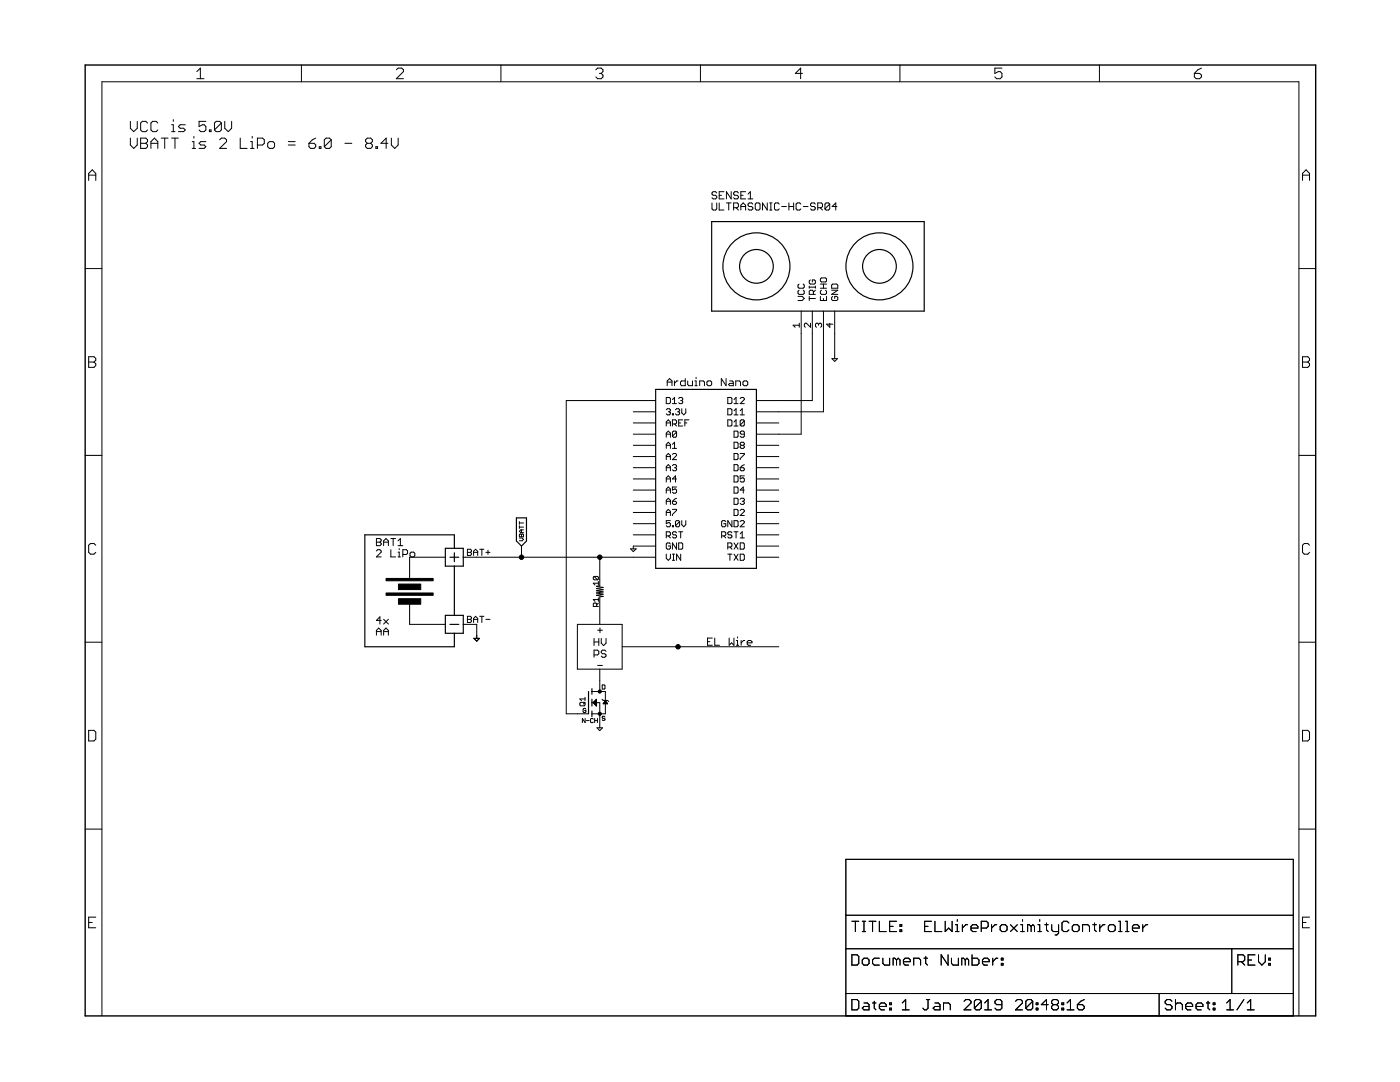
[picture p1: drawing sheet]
<?xml version="1.0" encoding="utf-8"?>
<!DOCTYPE eagle SYSTEM "eagle.dtd">
<!--
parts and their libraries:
diy-modules: Released under the Creative Commons Attribution 4.0 International License: http://creativecommons.org/licenses/by/4.0
-->
<eagle version="7.7.0">
<drawing>
<settings>
<setting alwaysvectorfont="yes"/>
<setting verticaltext="up"/>
</settings>
<grid distance="0.1" unitdist="inch" unit="inch" style="lines" multiple="1" display="yes" altdistance="0.01" altunitdist="inch" altunit="inch"/>
<schematic xreflabel="%F%N/%S.%C%R" xrefpart="/%S.%C%R">
<libraries>
<library name="holla">
<symbols>
<symbol name="FET-N-CHANNEL">
<wire x1="0.762" y1="-0.762" x2="0.762" y2="0" width="0.254" layer="94"/>
<wire x1="0.762" y1="0" x2="0.762" y2="0.762" width="0.254" layer="94"/>
<wire x1="0.762" y1="-3.175" x2="0.762" y2="-2.54" width="0.254" layer="94"/>
<wire x1="0.762" y1="-2.54" x2="0.762" y2="-1.905" width="0.254" layer="94"/>
<wire x1="0.762" y1="0" x2="2.54" y2="0" width="0.1524" layer="94"/>
<wire x1="0.762" y1="1.905" x2="0.762" y2="2.54" width="0.254" layer="94"/>
<wire x1="0.762" y1="2.54" x2="0.762" y2="3.175" width="0.254" layer="94"/>
<wire x1="0" y1="-2.54" x2="0" y2="2.54" width="0.254" layer="94"/>
<wire x1="2.54" y1="2.54" x2="0.762" y2="2.54" width="0.1524" layer="94"/>
<wire x1="3.81" y1="-2.54" x2="3.81" y2="0.508" width="0.1524" layer="94"/>
<wire x1="3.81" y1="0.508" x2="3.81" y2="2.54" width="0.1524" layer="94"/>
<wire x1="2.54" y1="2.54" x2="3.81" y2="2.54" width="0.1524" layer="94"/>
<wire x1="0.762" y1="-2.54" x2="2.54" y2="-2.54" width="0.1524" layer="94"/>
<wire x1="2.54" y1="-2.54" x2="3.81" y2="-2.54" width="0.1524" layer="94"/>
<wire x1="3.048" y1="0.762" x2="3.302" y2="0.508" width="0.1524" layer="94"/>
<wire x1="3.302" y1="0.508" x2="3.81" y2="0.508" width="0.1524" layer="94"/>
<wire x1="3.81" y1="0.508" x2="4.318" y2="0.508" width="0.1524" layer="94"/>
<wire x1="4.318" y1="0.508" x2="4.572" y2="0.254" width="0.1524" layer="94"/>
<circle x="2.54" y="2.54" radius="0.3592" width="0" layer="94"/>
<circle x="2.54" y="-2.54" radius="0.3592" width="0" layer="94"/>
<text x="4.826" y="0.254" size="1.27" layer="96" rot="R90" align="top-center">&gt;VALUE</text>
<text x="-0.762" y="-0.762" size="1.27" layer="95" rot="R90">&gt;NAME</text>
<pin name="D" x="2.54" y="5.08" visible="off" length="short" direction="pas" rot="R270"/>
<pin name="G" x="-2.54" y="-2.54" visible="off" length="short" direction="pas"/>
<pin name="S" x="2.54" y="-5.08" visible="off" length="short" direction="pas" rot="R90"/>
<polygon width="0.1524" layer="94">
<vertex x="3.81" y="0.508"/>
<vertex x="4.318" y="-0.254"/>
<vertex x="3.302" y="-0.254"/>
</polygon>
<polygon width="0.1524" layer="94">
<vertex x="1.016" y="0"/>
<vertex x="1.778" y="0.762"/>
<vertex x="1.778" y="-0.762"/>
</polygon>
<text x="2.286" y="-3.556" size="1.016" layer="97" rot="R180">N-CH</text>
<text x="3.048" y="3.048" size="1.016" layer="97">D</text>
<text x="3.048" y="-4.064" size="1.016" layer="97">S</text>
<text x="-1.27" y="-2.286" size="1.016" layer="97">G</text>
<wire x1="2.54" y1="-2.54" x2="2.54" y2="0" width="0.1524" layer="94"/>
</symbol>
<symbol name="FRAME_A_L">
<frame x1="0" y1="0" x2="279.4" y2="215.9" columns="6" rows="5" layer="94" border-bottom="no"/>
<text x="175.26" y="27.94" size="3.81" layer="94">&gt;VALUE</text>
</symbol>
<symbol name="DOCFIELD">
<wire x1="0" y1="0" x2="71.12" y2="0" width="0.1016" layer="94"/>
<wire x1="101.6" y1="15.24" x2="87.63" y2="15.24" width="0.1016" layer="94"/>
<wire x1="0" y1="0" x2="0" y2="5.08" width="0.1016" layer="94"/>
<wire x1="0" y1="5.08" x2="71.12" y2="5.08" width="0.1016" layer="94"/>
<wire x1="0" y1="5.08" x2="0" y2="15.24" width="0.1016" layer="94"/>
<wire x1="101.6" y1="15.24" x2="101.6" y2="5.08" width="0.1016" layer="94"/>
<wire x1="71.12" y1="5.08" x2="71.12" y2="0" width="0.1016" layer="94"/>
<wire x1="71.12" y1="5.08" x2="87.63" y2="5.08" width="0.1016" layer="94"/>
<wire x1="71.12" y1="0" x2="101.6" y2="0" width="0.1016" layer="94"/>
<wire x1="87.63" y1="15.24" x2="87.63" y2="5.08" width="0.1016" layer="94"/>
<wire x1="87.63" y1="15.24" x2="0" y2="15.24" width="0.1016" layer="94"/>
<wire x1="87.63" y1="5.08" x2="101.6" y2="5.08" width="0.1016" layer="94"/>
<wire x1="101.6" y1="5.08" x2="101.6" y2="0" width="0.1016" layer="94"/>
<wire x1="0" y1="15.24" x2="0" y2="22.86" width="0.1016" layer="94"/>
<wire x1="101.6" y1="35.56" x2="0" y2="35.56" width="0.1016" layer="94"/>
<wire x1="101.6" y1="35.56" x2="101.6" y2="22.86" width="0.1016" layer="94"/>
<wire x1="0" y1="22.86" x2="101.6" y2="22.86" width="0.1016" layer="94"/>
<wire x1="0" y1="22.86" x2="0" y2="35.56" width="0.1016" layer="94"/>
<wire x1="101.6" y1="22.86" x2="101.6" y2="15.24" width="0.1016" layer="94"/>
<text x="1.27" y="1.27" size="2.54" layer="94">Date:</text>
<text x="12.7" y="1.27" size="2.54" layer="94">&gt;LAST_DATE_TIME</text>
<text x="72.39" y="1.27" size="2.54" layer="94">Sheet:</text>
<text x="86.36" y="1.27" size="2.54" layer="94">&gt;SHEET</text>
<text x="88.9" y="11.43" size="2.54" layer="94">REV:</text>
<text x="1.27" y="19.05" size="2.54" layer="94">TITLE:</text>
<text x="1.27" y="11.43" size="2.54" layer="94">Document Number:</text>
<text x="17.78" y="19.05" size="2.54" layer="94">&gt;DRAWING_NAME</text>
</symbol>
<symbol name="GND">
<wire x1="-0.635" y1="-0.635" x2="0" y2="-0.635" width="0.1524" layer="94"/>
<pin name="GND" x="0" y="0" visible="off" length="point" direction="sup" rot="R270"/>
<wire x1="0" y1="-0.635" x2="0.635" y2="-0.635" width="0.1524" layer="94"/>
<wire x1="-0.635" y1="-0.635" x2="0" y2="-1.27" width="0.1524" layer="94"/>
<wire x1="0" y1="-1.27" x2="0.635" y2="-0.635" width="0.1524" layer="94"/>
<wire x1="0" y1="0" x2="0" y2="-0.635" width="0.1524" layer="94"/>
</symbol>
<symbol name="R">
<text x="-1.27" y="0.254" size="1.27" layer="95" align="bottom-right">&gt;NAME</text>
<text x="1.27" y="0.254" size="1.27" layer="96">&gt;VALUE</text>
<pin name="2" x="2.54" y="0" visible="off" length="point" direction="pas" swaplevel="1" rot="R180"/>
<pin name="1" x="-2.54" y="0" visible="off" length="point" direction="pas" swaplevel="1"/>
<wire x1="-1.397" y1="0" x2="-2.54" y2="0" width="0.1524" layer="94"/>
<wire x1="2.54" y1="0" x2="1.143" y2="0" width="0.1524" layer="94"/>
<wire x1="-1.016" y1="0.762" x2="-0.762" y2="-0.762" width="0.1524" layer="94"/>
<wire x1="-0.762" y1="-0.762" x2="-0.508" y2="0.762" width="0.1524" layer="94"/>
<wire x1="-0.508" y1="0.762" x2="-0.254" y2="-0.762" width="0.1524" layer="94"/>
<wire x1="-0.254" y1="-0.762" x2="0" y2="0.762" width="0.1524" layer="94"/>
<wire x1="0" y1="0.762" x2="0.254" y2="-0.762" width="0.1524" layer="94"/>
<wire x1="0.254" y1="-0.762" x2="0.508" y2="0.762" width="0.1524" layer="94"/>
<wire x1="0.508" y1="0.762" x2="0.762" y2="-0.762" width="0.1524" layer="94"/>
<wire x1="0.762" y1="-0.762" x2="1.016" y2="0.762" width="0.1524" layer="94"/>
<wire x1="-1.016" y1="0.762" x2="-1.27" y2="-0.762" width="0.1524" layer="94"/>
<wire x1="-1.27" y1="-0.762" x2="-1.397" y2="0" width="0.1524" layer="94"/>
<wire x1="1.016" y1="0.762" x2="1.143" y2="0" width="0.1524" layer="94"/>
</symbol>
</symbols>
<devicesets>
<deviceset name="FET-NCH" prefix="Q" uservalue="yes">
<gates>
<gate name="G$1" symbol="FET-N-CHANNEL" x="0" y="0"/>
</gates>
<devices>
<device name="-SOT23" package="SOT23-3">
<connects>
<connect gate="G$1" pin="D" pad="3"/>
<connect gate="G$1" pin="G" pad="1"/>
<connect gate="G$1" pin="S" pad="2"/>
</connects>
<technologies>
<technology name=""/>
</technologies>
</device>
<device name="-TO252" package="TO252">
<connects>
<connect gate="G$1" pin="D" pad="3"/>
<connect gate="G$1" pin="G" pad="1"/>
<connect gate="G$1" pin="S" pad="2"/>
</connects>
<technologies>
<technology name=""/>
</technologies>
</device>
</devices>
</deviceset>
<deviceset name="FRAME_A_L" prefix="FRAME" uservalue="yes">
<gates>
<gate name="G$1" symbol="FRAME_A_L" x="0" y="0" addlevel="always"/>
<gate name="G$2" symbol="DOCFIELD" x="172.72" y="0" addlevel="always"/>
</gates>
<devices>
<device name="">
<technologies>
<technology name=""/>
</technologies>
</device>
</devices>
</deviceset>
<deviceset name="GND" prefix="GND">
<gates>
<gate name="1" symbol="GND" x="0" y="-2.54"/>
</gates>
<devices>
<device name="">
<technologies>
<technology name=""/>
</technologies>
</device>
</devices>
</deviceset>
<deviceset name="R" prefix="R" uservalue="yes">
<gates>
<gate name="G$1" symbol="R" x="0" y="0"/>
</gates>
<devices>
<device name="-0603" package="R0603">
<connects>
<connect gate="G$1" pin="1" pad="1"/>
<connect gate="G$1" pin="2" pad="2"/>
</connects>
<technologies>
<technology name="">
<attribute name="DESC" value="5%" constant="no"/>
</technology>
</technologies>
</device>
<device name="-0402" package="R0402">
<connects>
<connect gate="G$1" pin="1" pad="1"/>
<connect gate="G$1" pin="2" pad="2"/>
</connects>
<technologies>
<technology name="">
<attribute name="DESC" value="5%" constant="no"/>
</technology>
</technologies>
</device>
<device name="-1206" package="R1206">
<connects>
<connect gate="G$1" pin="1" pad="1"/>
<connect gate="G$1" pin="2" pad="2"/>
</connects>
<technologies>
<technology name="">
<attribute name="DESC" value="5%" constant="no"/>
</technology>
</technologies>
</device>
<device name="-1210" package="R1210">
<connects>
<connect gate="G$1" pin="1" pad="1"/>
<connect gate="G$1" pin="2" pad="2"/>
</connects>
<technologies>
<technology name="">
<attribute name="DESC" value="5%" constant="no"/>
</technology>
</technologies>
</device>
<device name="-0805" package="R0805">
<connects>
<connect gate="G$1" pin="1" pad="1"/>
<connect gate="G$1" pin="2" pad="2"/>
</connects>
<technologies>
<technology name="">
<attribute name="DESC" value="5%" constant="no"/>
</technology>
</technologies>
</device>
<device name="-2512" package="R2512">
<connects>
<connect gate="G$1" pin="1" pad="1"/>
<connect gate="G$1" pin="2" pad="2"/>
</connects>
<technologies>
<technology name="">
<attribute name="DESC" value="5%" constant="no"/>
</technology>
</technologies>
</device>
<device name="-THRU-H-0.4" package="R-THRU-H-0.4">
<connects>
<connect gate="G$1" pin="1" pad="1"/>
<connect gate="G$1" pin="2" pad="2"/>
</connects>
<technologies>
<technology name=""/>
</technologies>
</device>
<device name="-THRU-V-0.1" package="R-THRU-V-0.1">
<connects>
<connect gate="G$1" pin="1" pad="1"/>
<connect gate="G$1" pin="2" pad="2"/>
</connects>
<technologies>
<technology name=""/>
</technologies>
</device>
</devices>
</deviceset>
</devicesets>
</library>
<library name="Arduino-clone">
<symbols>
<symbol name="NANO">
<pin name="3.3V" x="-22.86" y="12.7" visible="pin" length="middle"/>
<pin name="AREF" x="-22.86" y="10.16" visible="pin" length="middle"/>
<pin name="ICSP1" x="-9.144" y="-20.32" visible="off" length="point" rot="R270"/>
<pin name="ICSP2" x="-9.144" y="-17.78" visible="off" length="point" rot="R270"/>
<pin name="ICSP3" x="-6.604" y="-20.32" visible="off" length="point" rot="R270"/>
<pin name="ICSP4" x="-6.604" y="-17.78" visible="off" length="point" rot="R270"/>
<pin name="TXD" x="10.16" y="-20.32" visible="pin" length="middle" rot="R180"/>
<pin name="RXD" x="10.16" y="-17.78" visible="pin" length="middle" rot="R180"/>
<pin name="RST1" x="10.16" y="-15.24" visible="pin" length="middle" rot="R180"/>
<pin name="GND2" x="10.16" y="-12.7" visible="pin" length="middle" rot="R180"/>
<pin name="D2" x="10.16" y="-10.16" visible="pin" length="middle" rot="R180"/>
<pin name="D3" x="10.16" y="-7.62" visible="pin" length="middle" rot="R180"/>
<pin name="D4" x="10.16" y="-5.08" visible="pin" length="middle" rot="R180"/>
<pin name="D5" x="10.16" y="-2.54" visible="pin" length="middle" rot="R180"/>
<pin name="D6" x="10.16" y="0" visible="pin" length="middle" rot="R180"/>
<pin name="D7" x="10.16" y="2.54" visible="pin" length="middle" rot="R180"/>
<pin name="D8" x="10.16" y="5.08" visible="pin" length="middle" rot="R180"/>
<pin name="D9" x="10.16" y="7.62" visible="pin" length="middle" rot="R180"/>
<pin name="VIN" x="-22.86" y="-20.32" visible="pin" length="middle"/>
<pin name="GND" x="-22.86" y="-17.78" visible="pin" length="middle"/>
<pin name="RST" x="-22.86" y="-15.24" visible="pin" length="middle"/>
<pin name="5.0V" x="-22.86" y="-12.7" visible="pin" length="middle"/>
<pin name="A3" x="-22.86" y="0" visible="pin" length="middle"/>
<pin name="A2" x="-22.86" y="2.54" visible="pin" length="middle"/>
<pin name="A1" x="-22.86" y="5.08" visible="pin" length="middle"/>
<pin name="A0" x="-22.86" y="7.62" visible="pin" length="middle"/>
<pin name="D13" x="-22.86" y="15.24" visible="pin" length="middle"/>
<pin name="D12" x="10.16" y="15.24" visible="pin" length="middle" rot="R180"/>
<pin name="D11" x="10.16" y="12.7" visible="pin" length="middle" rot="R180"/>
<pin name="D10" x="10.16" y="10.16" visible="pin" length="middle" rot="R180"/>
<pin name="A7" x="-22.86" y="-10.16" visible="pin" length="middle"/>
<pin name="A6" x="-22.86" y="-7.62" visible="pin" length="middle"/>
<pin name="A5" x="-22.86" y="-5.08" visible="pin" length="middle"/>
<pin name="A4" x="-22.86" y="-2.54" visible="pin" length="middle"/>
<pin name="ICSP5" x="-4.064" y="-20.32" visible="off" length="point" rot="R270"/>
<pin name="ICSP6" x="-4.064" y="-17.78" visible="off" length="point" rot="R270"/>
<wire x1="-17.78" y1="17.78" x2="-17.78" y2="-22.86" width="0.254" layer="94"/>
<wire x1="-17.78" y1="-22.86" x2="5.08" y2="-22.86" width="0.254" layer="94"/>
<wire x1="5.08" y1="-22.86" x2="5.08" y2="17.78" width="0.254" layer="94"/>
<wire x1="5.08" y1="17.78" x2="-17.78" y2="17.78" width="0.254" layer="94"/>
<text x="-15.24" y="18.542" size="1.778" layer="95">Arduino Nano</text>
</symbol>
</symbols>
<devicesets>
<deviceset name="NANO">
<gates>
<gate name="G$1" symbol="NANO" x="7.62" y="2.54"/>
</gates>
<devices>
<device name="" package="NANO">
<connects>
<connect gate="G$1" pin="3.3V" pad="3.3V"/>
<connect gate="G$1" pin="5.0V" pad="5V"/>
<connect gate="G$1" pin="A0" pad="A0"/>
<connect gate="G$1" pin="A1" pad="A1"/>
<connect gate="G$1" pin="A2" pad="A2"/>
<connect gate="G$1" pin="A3" pad="A3"/>
<connect gate="G$1" pin="A4" pad="A4"/>
<connect gate="G$1" pin="A5" pad="A5"/>
<connect gate="G$1" pin="A6" pad="A6"/>
<connect gate="G$1" pin="A7" pad="A7"/>
<connect gate="G$1" pin="AREF" pad="AREF"/>
<connect gate="G$1" pin="D10" pad="D10"/>
<connect gate="G$1" pin="D11" pad="D11"/>
<connect gate="G$1" pin="D12" pad="D12"/>
<connect gate="G$1" pin="D13" pad="D13"/>
<connect gate="G$1" pin="D2" pad="D2"/>
<connect gate="G$1" pin="D3" pad="D3"/>
<connect gate="G$1" pin="D4" pad="D4"/>
<connect gate="G$1" pin="D5" pad="D5"/>
<connect gate="G$1" pin="D6" pad="D6"/>
<connect gate="G$1" pin="D7" pad="D7"/>
<connect gate="G$1" pin="D8" pad="D8"/>
<connect gate="G$1" pin="D9" pad="D9"/>
<connect gate="G$1" pin="GND" pad="GND"/>
<connect gate="G$1" pin="GND2" pad="GND1"/>
<connect gate="G$1" pin="ICSP1" pad="ICSP1"/>
<connect gate="G$1" pin="ICSP2" pad="ICSP2"/>
<connect gate="G$1" pin="ICSP3" pad="ICSP3"/>
<connect gate="G$1" pin="ICSP4" pad="ICSP4"/>
<connect gate="G$1" pin="ICSP5" pad="ICSP5"/>
<connect gate="G$1" pin="ICSP6" pad="ICSP6"/>
<connect gate="G$1" pin="RST" pad="RST"/>
<connect gate="G$1" pin="RST1" pad="RST1"/>
<connect gate="G$1" pin="RXD" pad="RX1"/>
<connect gate="G$1" pin="TXD" pad="TX0"/>
<connect gate="G$1" pin="VIN" pad="RAW"/>
</connects>
<technologies>
<technology name=""/>
</technologies>
</device>
</devices>
</deviceset>
</devicesets>
</library>
<library name="diy-modules">
<symbols>
<symbol name="ULTRASONIC-HC-SR04">
<pin name="VCC" x="-2.54" y="-15.24" length="middle" direction="pwr" rot="R90"/>
<pin name="TRIG" x="0" y="-15.24" length="middle" direction="in" rot="R90"/>
<pin name="ECHO" x="2.54" y="-15.24" length="middle" direction="out" rot="R90"/>
<pin name="GND" x="5.08" y="-15.24" length="middle" direction="pwr" rot="R90"/>
<wire x1="-22.86" y1="-10.16" x2="-22.86" y2="10.16" width="0.254" layer="94"/>
<wire x1="-22.86" y1="10.16" x2="25.4" y2="10.16" width="0.254" layer="94"/>
<wire x1="25.4" y1="10.16" x2="25.4" y2="-10.16" width="0.254" layer="94"/>
<wire x1="25.4" y1="-10.16" x2="-22.86" y2="-10.16" width="0.254" layer="94"/>
<circle x="-12.7" y="0" radius="7.62" width="0.254" layer="94"/>
<circle x="15.24" y="0" radius="7.62" width="0.254" layer="94"/>
<circle x="15.24" y="0" radius="3.81845625" width="0.254" layer="94"/>
<circle x="-12.7" y="0" radius="3.81845625" width="0.254" layer="94"/>
<text x="-22.86" y="15.24" size="1.778" layer="95">&gt;NAME</text>
<text x="-22.86" y="12.7" size="1.778" layer="95">&gt;VALUE</text>
</symbol>
<symbol name="BATTERY-HOLDER-2AA">
<pin name="BAT+" x="15.24" y="7.62" visible="pad" length="short" direction="pwr" rot="R180"/>
<pin name="BAT-" x="15.24" y="-7.62" visible="pad" length="short" direction="pwr" rot="R180"/>
<wire x1="10.16" y1="12.7" x2="-10.16" y2="12.7" width="0.254" layer="94"/>
<wire x1="-10.16" y1="12.7" x2="-10.16" y2="-12.7" width="0.254" layer="94"/>
<wire x1="-10.16" y1="-12.7" x2="10.16" y2="-12.7" width="0.254" layer="94"/>
<wire x1="10.16" y1="-12.7" x2="10.16" y2="-9.652" width="0.254" layer="94"/>
<rectangle x1="-2.54" y1="-3.048" x2="2.54" y2="-1.778" layer="94"/>
<rectangle x1="-5.334" y1="-1.016" x2="5.334" y2="-0.508" layer="94"/>
<wire x1="0" y1="-3.048" x2="0" y2="-7.62" width="0.1524" layer="94"/>
<wire x1="0" y1="-7.62" x2="8.128" y2="-7.62" width="0.1524" layer="94"/>
<rectangle x1="-2.54" y1="0.254" x2="2.54" y2="1.524" layer="94"/>
<rectangle x1="-5.334" y1="2.286" x2="5.334" y2="2.794" layer="94"/>
<wire x1="0" y1="7.62" x2="0" y2="2.794" width="0.1524" layer="94"/>
<wire x1="12.192" y1="9.652" x2="12.192" y2="7.62" width="0.254" layer="94"/>
<wire x1="12.192" y1="7.62" x2="12.192" y2="5.588" width="0.254" layer="94"/>
<wire x1="12.192" y1="5.588" x2="10.16" y2="5.588" width="0.254" layer="94"/>
<wire x1="10.16" y1="5.588" x2="8.128" y2="5.588" width="0.254" layer="94"/>
<wire x1="8.128" y1="5.588" x2="8.128" y2="7.62" width="0.254" layer="94"/>
<wire x1="8.128" y1="7.62" x2="8.128" y2="9.652" width="0.254" layer="94"/>
<wire x1="8.128" y1="9.652" x2="10.16" y2="9.652" width="0.254" layer="94"/>
<wire x1="10.16" y1="9.652" x2="12.192" y2="9.652" width="0.254" layer="94"/>
<wire x1="11.176" y1="7.62" x2="9.144" y2="7.62" width="0.254" layer="94"/>
<wire x1="10.16" y1="6.604" x2="10.16" y2="8.636" width="0.254" layer="94"/>
<wire x1="12.192" y1="-5.588" x2="12.192" y2="-7.62" width="0.254" layer="94"/>
<wire x1="12.192" y1="-7.62" x2="12.192" y2="-9.652" width="0.254" layer="94"/>
<wire x1="12.192" y1="-9.652" x2="10.16" y2="-9.652" width="0.254" layer="94"/>
<wire x1="10.16" y1="-9.652" x2="8.128" y2="-9.652" width="0.254" layer="94"/>
<wire x1="8.128" y1="-9.652" x2="8.128" y2="-7.62" width="0.254" layer="94"/>
<wire x1="8.128" y1="-7.62" x2="8.128" y2="-5.588" width="0.254" layer="94"/>
<wire x1="8.128" y1="-5.588" x2="10.16" y2="-5.588" width="0.254" layer="94"/>
<wire x1="10.16" y1="-5.588" x2="12.192" y2="-5.588" width="0.254" layer="94"/>
<wire x1="11.176" y1="-7.62" x2="9.144" y2="-7.62" width="0.254" layer="94"/>
<wire x1="10.16" y1="12.7" x2="10.16" y2="9.652" width="0.254" layer="94"/>
<wire x1="10.16" y1="-5.588" x2="10.16" y2="5.588" width="0.254" layer="94"/>
<wire x1="12.7" y1="-7.62" x2="12.192" y2="-7.62" width="0.1524" layer="94"/>
<wire x1="12.7" y1="7.62" x2="12.192" y2="7.62" width="0.1524" layer="94"/>
<wire x1="0" y1="7.62" x2="8.128" y2="7.62" width="0.1524" layer="94"/>
<text x="-7.62" y="10.16" size="1.778" layer="95">&gt;NAME</text>
<text x="-7.62" y="7.62" size="1.778" layer="96">&gt;VALUE</text>
<text x="-7.62" y="-7.62" size="1.778" layer="94">4x</text>
<text x="-7.62" y="-10.16" size="1.778" layer="94">AA</text>
</symbol>
</symbols>
<devicesets>
<deviceset name="ULTRASONIC-HC-SR04">
<gates>
<gate name="G$1" symbol="ULTRASONIC-HC-SR04" x="0" y="0"/>
</gates>
<devices>
<device name="" package="ULTRASONIC-HC-SR04">
<connects>
<connect gate="G$1" pin="ECHO" pad="3"/>
<connect gate="G$1" pin="GND" pad="4"/>
<connect gate="G$1" pin="TRIG" pad="2"/>
<connect gate="G$1" pin="VCC" pad="1"/>
</connects>
<technologies>
<technology name=""/>
</technologies>
</device>
<device name="#V" package="ULTRASONIC-HC-SR04#V">
<connects>
<connect gate="G$1" pin="ECHO" pad="3"/>
<connect gate="G$1" pin="GND" pad="4"/>
<connect gate="G$1" pin="TRIG" pad="2"/>
<connect gate="G$1" pin="VCC" pad="1"/>
</connects>
<technologies>
<technology name=""/>
</technologies>
</device>
</devices>
</deviceset>
<deviceset name="BATTERY-HOLDER-2AA">
<gates>
<gate name="G$1" symbol="BATTERY-HOLDER-2AA" x="0" y="0"/>
</gates>
<devices>
<device name="" package="BATTERY-HOLDER-2AA">
<connects>
<connect gate="G$1" pin="BAT+" pad="BAT+"/>
<connect gate="G$1" pin="BAT-" pad="BAT-"/>
</connects>
<technologies>
<technology name=""/>
</technologies>
</device>
</devices>
</deviceset>
</devicesets>
</library>
</libraries>
<attributes>
</attributes>
<variantdefs>
</variantdefs>
<classes>
<class number="0" name="default" width="0" drill="0">
</class>
</classes>
<parts>
<part name="Q1" library="holla" deviceset="FET-NCH" device="-SOT23"/>
<part name="FRAME1" library="holla" deviceset="FRAME_A_L" device=""/>
<part name="U$1" library="Arduino-clone" deviceset="NANO" device=""/>
<part name="SENSE1" library="diy-modules" deviceset="ULTRASONIC-HC-SR04" device=""/>
<part name="BAT1" library="diy-modules" deviceset="BATTERY-HOLDER-2AA" device="" value="2 LiPo"/>
<part name="GND1" library="holla" deviceset="GND" device=""/>
<part name="GND2" library="holla" deviceset="GND" device=""/>
<part name="GND3" library="holla" deviceset="GND" device=""/>
<part name="GND4" library="holla" deviceset="GND" device=""/>
<part name="GND5" library="holla" deviceset="GND" device=""/>
<part name="FRAME2" library="holla" deviceset="FRAME_A_L" device=""/>
<part name="R1" library="holla" deviceset="R" device="-THRU-H-0.4" value="10"/>
</parts>
<sheets>
<sheet>
<plain>
<text x="10.16" y="203.2" size="2.54" layer="97" align="top-left">VCC is 5.0V
VBATT is 2 LiPo = 6.0 - 8.4V</text>
<wire x1="111.76" y1="88.9" x2="111.76" y2="78.74" width="0.1524" layer="94"/>
<wire x1="111.76" y1="78.74" x2="121.92" y2="78.74" width="0.1524" layer="94"/>
<wire x1="121.92" y1="78.74" x2="121.92" y2="88.9" width="0.1524" layer="94"/>
<wire x1="121.92" y1="88.9" x2="111.76" y2="88.9" width="0.1524" layer="94"/>
<text x="117.094" y="83.566" size="1.778" layer="97" align="center">+
HV
PS
-</text>
<wire x1="134.62" y1="83.82" x2="157.48" y2="83.82" width="0.1524" layer="97"/>
<text x="141.224" y="84.074" size="1.778" layer="97" font="vector">EL Wire</text>
</plain>
<instances>
<instance part="Q1" gate="G$1" x="114.3" y="71.12"/>
<instance part="FRAME1" gate="G$2" x="172.72" y="0"/>
<instance part="U$1" gate="G$1" x="147.32" y="124.46"/>
<instance part="SENSE1" gate="G$1" x="165.1" y="170.18"/>
<instance part="BAT1" gate="G$1" x="73.66" y="96.52"/>
<instance part="GND1" gate="1" x="88.9" y="86.36"/>
<instance part="GND2" gate="1" x="88.9" y="86.36"/>
<instance part="GND3" gate="1" x="124.46" y="106.68"/>
<instance part="GND4" gate="1" x="170.18" y="149.86"/>
<instance part="GND5" gate="1" x="116.84" y="66.04"/>
<instance part="FRAME2" gate="G$1" x="0" y="0"/>
<instance part="FRAME2" gate="G$2" x="172.72" y="0"/>
<instance part="R1" gate="G$1" x="116.84" y="96.52" rot="R90"/>
</instances>
<busses>
</busses>
<nets>
<net name="GND" class="0">
<segment>
<pinref part="GND1" gate="1" pin="GND"/>
<pinref part="GND2" gate="1" pin="GND"/>
<pinref part="BAT1" gate="G$1" pin="BAT-"/>
<wire x1="88.9" y1="88.9" x2="88.9" y2="86.36" width="0.1524" layer="91"/>
</segment>
<segment>
<pinref part="U$1" gate="G$1" pin="GND"/>
<pinref part="GND3" gate="1" pin="GND"/>
</segment>
<segment>
<pinref part="SENSE1" gate="G$1" pin="GND"/>
<pinref part="GND4" gate="1" pin="GND"/>
<wire x1="170.18" y1="149.86" x2="170.18" y2="154.94" width="0.1524" layer="91"/>
</segment>
<segment>
<pinref part="Q1" gate="G$1" pin="S"/>
<pinref part="GND5" gate="1" pin="GND"/>
</segment>
</net>
<net name="VBATT" class="0">
<segment>
<pinref part="BAT1" gate="G$1" pin="BAT+"/>
<pinref part="U$1" gate="G$1" pin="VIN"/>
<wire x1="88.9" y1="104.14" x2="99.06" y2="104.14" width="0.1524" layer="91"/>
<wire x1="99.06" y1="104.14" x2="116.84" y2="104.14" width="0.1524" layer="91"/>
<wire x1="116.84" y1="104.14" x2="124.46" y2="104.14" width="0.1524" layer="91"/>
<wire x1="99.06" y1="104.14" x2="99.06" y2="106.68" width="0.1524" layer="91"/>
<label x="99.06" y="106.68" size="1.016" layer="95" rot="R90" xref="yes"/>
<junction x="99.06" y="104.14"/>
<junction x="116.84" y="104.14"/>
<pinref part="R1" gate="G$1" pin="2"/>
<wire x1="116.84" y1="104.14" x2="116.84" y2="99.06" width="0.1524" layer="91"/>
</segment>
</net>
<net name="N$2" class="0">
<segment>
<pinref part="SENSE1" gate="G$1" pin="TRIG"/>
<wire x1="165.1" y1="154.94" x2="165.1" y2="139.7" width="0.1524" layer="91"/>
<pinref part="U$1" gate="G$1" pin="D12"/>
<wire x1="165.1" y1="139.7" x2="157.48" y2="139.7" width="0.1524" layer="91"/>
</segment>
</net>
<net name="N$3" class="0">
<segment>
<pinref part="SENSE1" gate="G$1" pin="ECHO"/>
<wire x1="167.64" y1="154.94" x2="167.64" y2="137.16" width="0.1524" layer="91"/>
<pinref part="U$1" gate="G$1" pin="D11"/>
<wire x1="167.64" y1="137.16" x2="157.48" y2="137.16" width="0.1524" layer="91"/>
</segment>
</net>
<net name="N$1" class="0">
<segment>
<pinref part="Q1" gate="G$1" pin="D"/>
<wire x1="116.84" y1="78.74" x2="116.84" y2="76.2" width="0.1524" layer="91"/>
</segment>
</net>
<net name="N$5" class="0">
<segment>
<wire x1="121.92" y1="83.82" x2="134.62" y2="83.82" width="0.1524" layer="91"/>
<junction x="134.62" y="83.82"/>
</segment>
</net>
<net name="N$6" class="0">
<segment>
<pinref part="SENSE1" gate="G$1" pin="VCC"/>
<pinref part="U$1" gate="G$1" pin="D9"/>
<wire x1="162.56" y1="154.94" x2="162.56" y2="132.08" width="0.1524" layer="91"/>
<wire x1="162.56" y1="132.08" x2="157.48" y2="132.08" width="0.1524" layer="91"/>
</segment>
</net>
<net name="N$4" class="0">
<segment>
<pinref part="U$1" gate="G$1" pin="D13"/>
<wire x1="111.76" y1="139.7" x2="124.46" y2="139.7" width="0.1524" layer="91"/>
<pinref part="Q1" gate="G$1" pin="G"/>
<wire x1="111.76" y1="68.58" x2="109.22" y2="68.58" width="0.1524" layer="91"/>
<wire x1="109.22" y1="68.58" x2="109.22" y2="139.7" width="0.1524" layer="91"/>
<wire x1="109.22" y1="139.7" x2="111.76" y2="139.7" width="0.1524" layer="91"/>
</segment>
</net>
<net name="N$7" class="0">
<segment>
<pinref part="R1" gate="G$1" pin="1"/>
<wire x1="116.84" y1="93.98" x2="116.84" y2="88.9" width="0.1524" layer="91"/>
</segment>
</net>
</nets>
</sheet>
</sheets>
</schematic>
</drawing>
<compatibility>
<note version="6.3" minversion="6.2.2" severity="warning">
Since Version 6.2.2 text objects can contain more than one line,
which will not be processed correctly with this version.
</note>
</compatibility>
</eagle>
